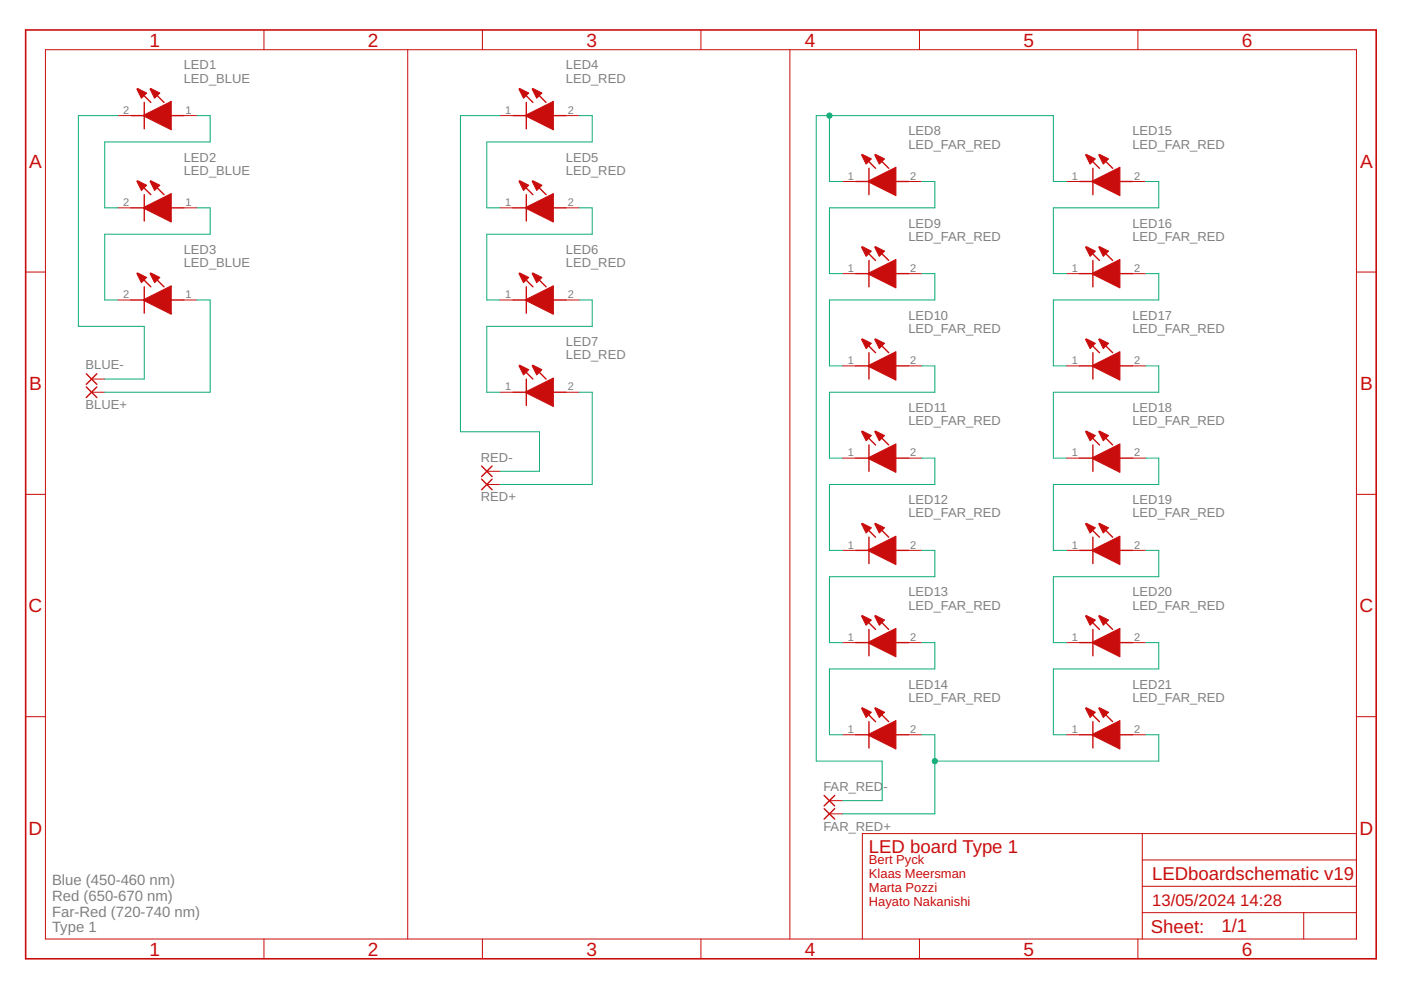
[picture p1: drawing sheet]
<?xml version="1.0" encoding="utf-8"?>
<!DOCTYPE eagle SYSTEM "eagle.dtd">
<eagle version="9.7.0">
<drawing>
<settings>
<setting alwaysvectorfont="no"/>
<setting verticaltext="up"/>
</settings>
<grid distance="0.1" unitdist="inch" unit="inch" style="lines" multiple="1" display="no" altdistance="0.01" altunitdist="inch" altunit="inch"/>
<schematic xreflabel="%F%N/%S.%C%R" xrefpart="/%S.%C%R">
<libraries>
<library name="frames">
<symbols>
<symbol name="A4L-LOC">
<wire x1="256.54" y1="3.81" x2="256.54" y2="8.89" width="0.1016" layer="94"/>
<wire x1="256.54" y1="8.89" x2="256.54" y2="13.97" width="0.1016" layer="94"/>
<wire x1="256.54" y1="13.97" x2="256.54" y2="19.05" width="0.1016" layer="94"/>
<wire x1="256.54" y1="19.05" x2="256.54" y2="24.13" width="0.1016" layer="94"/>
<wire x1="161.29" y1="3.81" x2="161.29" y2="24.13" width="0.1016" layer="94"/>
<wire x1="161.29" y1="24.13" x2="215.265" y2="24.13" width="0.1016" layer="94"/>
<wire x1="215.265" y1="24.13" x2="256.54" y2="24.13" width="0.1016" layer="94"/>
<wire x1="246.38" y1="3.81" x2="246.38" y2="8.89" width="0.1016" layer="94"/>
<wire x1="246.38" y1="8.89" x2="256.54" y2="8.89" width="0.1016" layer="94"/>
<wire x1="246.38" y1="8.89" x2="215.265" y2="8.89" width="0.1016" layer="94"/>
<wire x1="215.265" y1="8.89" x2="215.265" y2="3.81" width="0.1016" layer="94"/>
<wire x1="215.265" y1="8.89" x2="215.265" y2="13.97" width="0.1016" layer="94"/>
<wire x1="215.265" y1="13.97" x2="256.54" y2="13.97" width="0.1016" layer="94"/>
<wire x1="215.265" y1="13.97" x2="215.265" y2="19.05" width="0.1016" layer="94"/>
<wire x1="215.265" y1="19.05" x2="256.54" y2="19.05" width="0.1016" layer="94"/>
<wire x1="215.265" y1="19.05" x2="215.265" y2="24.13" width="0.1016" layer="94"/>
<text x="217.17" y="15.24" size="2.54" layer="94">&gt;DRAWING_NAME</text>
<text x="217.17" y="10.16" size="2.286" layer="94">&gt;LAST_DATE_TIME</text>
<text x="230.505" y="5.08" size="2.54" layer="94">&gt;SHEET</text>
<text x="216.916" y="4.953" size="2.54" layer="94">Sheet:</text>
<frame x1="0" y1="0" x2="260.35" y2="179.07" columns="6" rows="4" layer="94"/>
</symbol>
</symbols>
<devicesets>
<deviceset name="A4L-LOC" prefix="FRAME" uservalue="yes">
<gates>
<gate name="G$1" symbol="A4L-LOC" x="0" y="0"/>
</gates>
<devices>
<device name="">
<technologies>
<technology name=""/>
</technologies>
</device>
</devices>
</deviceset>
</devicesets>
</library>
<library name="LibraryLEDs">
<symbols>
<symbol name="LED_BLUE">
<wire x1="5.08" y1="2.54" x2="5.08" y2="-2.54" width="0.254" layer="94"/>
<wire x1="6.35" y1="2.54" x2="3.81" y2="5.08" width="0.254" layer="94"/>
<wire x1="8.89" y1="2.54" x2="6.35" y2="5.08" width="0.254" layer="94"/>
<wire x1="2.54" y1="0" x2="5.08" y2="0" width="0.254" layer="94"/>
<wire x1="10.16" y1="0" x2="12.7" y2="0" width="0.254" layer="94"/>
<text x="12.7" y="8.89" size="1.778" layer="95">&gt;NAME</text>
<text x="12.7" y="6.35" size="1.778" layer="96">LED_BLUE</text>
<pin name="K" x="0" y="0" visible="pad" length="short"/>
<pin name="A" x="15.24" y="0" visible="pad" length="short" rot="R180"/>
<polygonshape layer="94">
<polygonoutlineobjects>
<vertex x="10.287" y="2.745490625"/>
<vertex x="4.953" y="0.078490625"/>
<vertex x="4.953" y="-0.078490625"/>
<vertex x="10.287" y="-2.745490625"/>
</polygonoutlineobjects>
<polygonoutlinesegments>
<vertex x="10.287" y="2.745490625"/>
<vertex x="4.953" y="0.078490625"/>
<vertex x="4.953" y="-0.078490625"/>
<vertex x="10.287" y="-2.745490625"/>
<vertex x="10.287" y="2.745490625"/>
</polygonoutlinesegments>
</polygonshape>
<polygonshape layer="94">
<polygonoutlineobjects>
<vertex x="5.548396875" y="4.352790625"/>
<vertex x="3.784925" y="5.234528125"/>
<vertex x="3.655471875" y="5.105075"/>
<vertex x="4.537209375" y="3.341603125"/>
</polygonoutlineobjects>
<polygonoutlinesegments>
<vertex x="5.548396875" y="4.352790625"/>
<vertex x="3.784925" y="5.234528125"/>
<vertex x="3.655471875" y="5.105075"/>
<vertex x="4.537209375" y="3.341603125"/>
<vertex x="5.548396875" y="4.352790625"/>
</polygonoutlinesegments>
</polygonshape>
<polygonshape layer="94">
<polygonoutlineobjects>
<vertex x="8.088396875" y="4.352790625"/>
<vertex x="6.324925" y="5.234528125"/>
<vertex x="6.195471875" y="5.105075"/>
<vertex x="7.077209375" y="3.341603125"/>
</polygonoutlineobjects>
<polygonoutlinesegments>
<vertex x="8.088396875" y="4.352790625"/>
<vertex x="6.324925" y="5.234528125"/>
<vertex x="6.195471875" y="5.105075"/>
<vertex x="7.077209375" y="3.341603125"/>
<vertex x="8.088396875" y="4.352790625"/>
</polygonoutlinesegments>
</polygonshape>
</symbol>
<symbol name="LED_RED">
<wire x1="5.08" y1="2.54" x2="5.08" y2="-2.54" width="0.254" layer="94"/>
<wire x1="6.35" y1="2.54" x2="3.81" y2="5.08" width="0.254" layer="94"/>
<wire x1="8.89" y1="2.54" x2="6.35" y2="5.08" width="0.254" layer="94"/>
<wire x1="2.54" y1="0" x2="5.08" y2="0" width="0.254" layer="94"/>
<wire x1="10.16" y1="0" x2="12.7" y2="0" width="0.254" layer="94"/>
<text x="12.7" y="8.89" size="1.778" layer="95">&gt;NAME</text>
<text x="12.7" y="6.35" size="1.778" layer="96">LED_RED</text>
<pin name="K" x="0" y="0" visible="pad" length="short"/>
<pin name="A" x="15.24" y="0" visible="pad" length="short" rot="R180"/>
<polygonshape layer="94">
<polygonoutlineobjects>
<vertex x="10.287" y="2.745490625"/>
<vertex x="4.953" y="0.078490625"/>
<vertex x="4.953" y="-0.078490625"/>
<vertex x="10.287" y="-2.745490625"/>
</polygonoutlineobjects>
<polygonoutlinesegments>
<vertex x="10.287" y="2.745490625"/>
<vertex x="4.953" y="0.078490625"/>
<vertex x="4.953" y="-0.078490625"/>
<vertex x="10.287" y="-2.745490625"/>
<vertex x="10.287" y="2.745490625"/>
</polygonoutlinesegments>
</polygonshape>
<polygonshape layer="94">
<polygonoutlineobjects>
<vertex x="5.548396875" y="4.352790625"/>
<vertex x="3.784925" y="5.234528125"/>
<vertex x="3.655471875" y="5.105075"/>
<vertex x="4.537209375" y="3.341603125"/>
</polygonoutlineobjects>
<polygonoutlinesegments>
<vertex x="5.548396875" y="4.352790625"/>
<vertex x="3.784925" y="5.234528125"/>
<vertex x="3.655471875" y="5.105075"/>
<vertex x="4.537209375" y="3.341603125"/>
<vertex x="5.548396875" y="4.352790625"/>
</polygonoutlinesegments>
</polygonshape>
<polygonshape layer="94">
<polygonoutlineobjects>
<vertex x="8.088396875" y="4.352790625"/>
<vertex x="6.324925" y="5.234528125"/>
<vertex x="6.195471875" y="5.105075"/>
<vertex x="7.077209375" y="3.341603125"/>
</polygonoutlineobjects>
<polygonoutlinesegments>
<vertex x="8.088396875" y="4.352790625"/>
<vertex x="6.324925" y="5.234528125"/>
<vertex x="6.195471875" y="5.105075"/>
<vertex x="7.077209375" y="3.341603125"/>
<vertex x="8.088396875" y="4.352790625"/>
</polygonoutlinesegments>
</polygonshape>
</symbol>
<symbol name="LED_FAR_RED">
<wire x1="5.08" y1="2.54" x2="5.08" y2="-2.54" width="0.254" layer="94"/>
<wire x1="6.35" y1="2.54" x2="3.81" y2="5.08" width="0.254" layer="94"/>
<wire x1="8.89" y1="2.54" x2="6.35" y2="5.08" width="0.254" layer="94"/>
<wire x1="2.54" y1="0" x2="5.08" y2="0" width="0.254" layer="94"/>
<wire x1="10.16" y1="0" x2="12.7" y2="0" width="0.254" layer="94"/>
<text x="12.7" y="8.89" size="1.778" layer="95">&gt;NAME</text>
<text x="12.7" y="6.35" size="1.778" layer="96">LED_FAR_RED</text>
<pin name="K" x="0" y="0" visible="pad" length="short"/>
<pin name="A" x="15.24" y="0" visible="pad" length="short" rot="R180"/>
<polygonshape layer="94">
<polygonoutlineobjects>
<vertex x="10.287" y="2.745490625"/>
<vertex x="4.953" y="0.078490625"/>
<vertex x="4.953" y="-0.078490625"/>
<vertex x="10.287" y="-2.745490625"/>
</polygonoutlineobjects>
<polygonoutlinesegments>
<vertex x="10.287" y="2.745490625"/>
<vertex x="4.953" y="0.078490625"/>
<vertex x="4.953" y="-0.078490625"/>
<vertex x="10.287" y="-2.745490625"/>
<vertex x="10.287" y="2.745490625"/>
</polygonoutlinesegments>
</polygonshape>
<polygonshape layer="94">
<polygonoutlineobjects>
<vertex x="5.548396875" y="4.352790625"/>
<vertex x="3.784925" y="5.234528125"/>
<vertex x="3.655471875" y="5.105075"/>
<vertex x="4.537209375" y="3.341603125"/>
</polygonoutlineobjects>
<polygonoutlinesegments>
<vertex x="5.548396875" y="4.352790625"/>
<vertex x="3.784925" y="5.234528125"/>
<vertex x="3.655471875" y="5.105075"/>
<vertex x="4.537209375" y="3.341603125"/>
<vertex x="5.548396875" y="4.352790625"/>
</polygonoutlinesegments>
</polygonshape>
<polygonshape layer="94">
<polygonoutlineobjects>
<vertex x="8.088396875" y="4.352790625"/>
<vertex x="6.324925" y="5.234528125"/>
<vertex x="6.195471875" y="5.105075"/>
<vertex x="7.077209375" y="3.341603125"/>
</polygonoutlineobjects>
<polygonoutlinesegments>
<vertex x="8.088396875" y="4.352790625"/>
<vertex x="6.324925" y="5.234528125"/>
<vertex x="6.195471875" y="5.105075"/>
<vertex x="7.077209375" y="3.341603125"/>
<vertex x="8.088396875" y="4.352790625"/>
</polygonoutlinesegments>
</polygonshape>
</symbol>
<symbol name="SOLDERPAD">
<wire x1="-1.016" y1="1.016" x2="1.016" y2="-1.016" width="0.254" layer="94"/>
<wire x1="-1.016" y1="-1.016" x2="1.016" y2="1.016" width="0.254" layer="94"/>
<text x="-1.143" y="1.8542" size="1.778" layer="95">&gt;NAME</text>
<text x="-1.143" y="-3.302" size="1.778" layer="96">&gt;VALUE</text>
<pin name="P" x="2.54" y="0" visible="off" length="short" direction="pas" rot="R180"/>
</symbol>
</symbols>
<devicesets>
<deviceset name="LED_BLUE" prefix="LED">
<gates>
<gate name="G$1" symbol="LED_BLUE" x="0" y="0"/>
</gates>
<devices>
<device name="" package="LED_BLUE">
<connects>
<connect gate="G$1" pin="A" pad="1"/>
<connect gate="G$1" pin="K" pad="2"/>
</connects>
<technologies>
<technology name="">
<attribute name="DESCRIPTION" value="Mid-Power LEDs - Single Colour 2835 Mid-Power ColorRoyal Blue 440-460nm" constant="no"/>
<attribute name="HEIGHT" value="0.8mm" constant="no"/>
<attribute name="MANUFACTURER_NAME" value="Wolfspeed" constant="no"/>
<attribute name="MANUFACTURER_PART_NUMBER" value="JE2835ARY-N-0002A0000-N0000001" constant="no"/>
<attribute name="MOUSER_PART_NUMBER" value="941-JE2835ARYN02AN" constant="no"/>
<attribute name="MOUSER_PRICE-STOCK" value="https://www.mouser.co.uk/ProductDetail/Cree-LED/JE2835ARY-N-0002A0000-N0000001?qs=tlsG%2FOw5FFjsuj%2F2f9X0HQ%3D%3D" constant="no"/>
</technology>
</technologies>
</device>
</devices>
</deviceset>
<deviceset name="LED_RED" prefix="LED">
<gates>
<gate name="G$1" symbol="LED_RED" x="0" y="0"/>
</gates>
<devices>
<device name="" package="LED_RED">
<connects>
<connect gate="G$1" pin="A" pad="2"/>
<connect gate="G$1" pin="K" pad="1"/>
</connects>
<technologies>
<technology name="">
<attribute name="DESCRIPTION" value="Mid-Power LEDs - Single Colour 2835 Mid-Power ColorPhoto Red 650-670nm" constant="no"/>
<attribute name="HEIGHT" value="0.8mm" constant="no"/>
<attribute name="MANUFACTURER_NAME" value="CREE LED" constant="no"/>
<attribute name="MANUFACTURER_PART_NUMBER" value="JE2835AHR-N-0001A0000-N0000001" constant="no"/>
<attribute name="MOUSER_PART_NUMBER" value="941-JE2835AHRN01AN" constant="no"/>
<attribute name="MOUSER_PRICE-STOCK" value="https://www.mouser.co.uk/ProductDetail/Cree-LED/JE2835AHR-N-0001A0000-N0000001?qs=tlsG%2FOw5FFjj3bMznpJhRA%3D%3D" constant="no"/>
</technology>
</technologies>
</device>
</devices>
</deviceset>
<deviceset name="LED_FAR_RED" prefix="LED">
<gates>
<gate name="G$1" symbol="LED_FAR_RED" x="0" y="0"/>
</gates>
<devices>
<device name="" package="LED_FAR_RED">
<connects>
<connect gate="G$1" pin="A" pad="2"/>
<connect gate="G$1" pin="K" pad="1"/>
</connects>
<technologies>
<technology name="">
<attribute name="DESCRIPTION" value="High Power LEDs - Single Color 2835 Mid-Power ColorFar Red 720-740nm" constant="no"/>
<attribute name="HEIGHT" value="mm" constant="no"/>
<attribute name="MANUFACTURER_NAME" value="CREE LED" constant="no"/>
<attribute name="MANUFACTURER_PART_NUMBER" value="JE2835AFR-N-0001A0000-N0000001" constant="no"/>
<attribute name="MOUSER_PART_NUMBER" value="941-JE2835AFRN01AN" constant="no"/>
<attribute name="MOUSER_PRICE-STOCK" value="https://www.mouser.co.uk/ProductDetail/Cree-LED/JE2835AFR-N-0001A0000-N0000001?qs=tlsG%2FOw5FFhxeS5Ond46kw%3D%3D" constant="no"/>
</technology>
</technologies>
</device>
</devices>
</deviceset>
<deviceset name="TEXTINFO">
<gates>
</gates>
<devices>
<device name="">
<technologies>
<technology name=""/>
</technologies>
</device>
</devices>
</deviceset>
<deviceset name="SOLDERPAD" prefix="PAD" uservalue="yes">
<gates>
<gate name="1" symbol="SOLDERPAD" x="0" y="0"/>
</gates>
<devices>
<device name="" package="SOLDERPAD">
<connects>
<connect gate="1" pin="P" pad="1"/>
</connects>
<package3dinstances>
<package3dinstance package3d_urn="urn:adsk.eagle:package:30841/1"/>
</package3dinstances>
<technologies>
<technology name="">
<attribute name="POPULARITY" value="21" constant="no"/>
</technology>
</technologies>
</device>
</devices>
</deviceset>
</devicesets>
</library>
</libraries>
<attributes>
</attributes>
<variantdefs>
</variantdefs>
<classes>
<class number="0" name="default" width="0" drill="0">
</class>
</classes>
<parts>
<part name="FRAME1" library="frames" deviceset="A4L-LOC" device=""/>
<part name="LED1" library="LibraryLEDs" deviceset="LED_BLUE" device="" value="LED_BLUE"/>
<part name="LED2" library="LibraryLEDs" deviceset="LED_BLUE" device="" value="LED_BLUE"/>
<part name="LED3" library="LibraryLEDs" deviceset="LED_BLUE" device="" value="LED_BLUE"/>
<part name="LED4" library="LibraryLEDs" deviceset="LED_RED" device="" value="LED_RED"/>
<part name="LED5" library="LibraryLEDs" deviceset="LED_RED" device="" value="LED_RED"/>
<part name="LED6" library="LibraryLEDs" deviceset="LED_RED" device="" value="LED_RED"/>
<part name="LED7" library="LibraryLEDs" deviceset="LED_RED" device="" value="LED_RED"/>
<part name="LED8" library="LibraryLEDs" deviceset="LED_FAR_RED" device="" value="LED_FAR_RED"/>
<part name="LED15" library="LibraryLEDs" deviceset="LED_FAR_RED" device="" value="LED_FAR_RED"/>
<part name="LED9" library="LibraryLEDs" deviceset="LED_FAR_RED" device="" value="LED_FAR_RED"/>
<part name="LED16" library="LibraryLEDs" deviceset="LED_FAR_RED" device="" value="LED_FAR_RED"/>
<part name="LED10" library="LibraryLEDs" deviceset="LED_FAR_RED" device="" value="LED_FAR_RED"/>
<part name="LED17" library="LibraryLEDs" deviceset="LED_FAR_RED" device="" value="LED_FAR_RED"/>
<part name="LED11" library="LibraryLEDs" deviceset="LED_FAR_RED" device="" value="LED_FAR_RED"/>
<part name="LED18" library="LibraryLEDs" deviceset="LED_FAR_RED" device="" value="LED_FAR_RED"/>
<part name="LED12" library="LibraryLEDs" deviceset="LED_FAR_RED" device="" value="LED_FAR_RED"/>
<part name="LED19" library="LibraryLEDs" deviceset="LED_FAR_RED" device="" value="LED_FAR_RED"/>
<part name="LED13" library="LibraryLEDs" deviceset="LED_FAR_RED" device="" value="LED_FAR_RED"/>
<part name="LED20" library="LibraryLEDs" deviceset="LED_FAR_RED" device="" value="LED_FAR_RED"/>
<part name="LED14" library="LibraryLEDs" deviceset="LED_FAR_RED" device="" value="LED_FAR_RED"/>
<part name="LED21" library="LibraryLEDs" deviceset="LED_FAR_RED" device="" value="LED_FAR_RED"/>
<part name="BLUE-" library="LibraryLEDs" deviceset="SOLDERPAD" device="" package3d_urn="urn:adsk.eagle:package:30841/1"/>
<part name="BLUE+" library="LibraryLEDs" deviceset="SOLDERPAD" device="" package3d_urn="urn:adsk.eagle:package:30841/1"/>
<part name="RED-" library="LibraryLEDs" deviceset="SOLDERPAD" device="" package3d_urn="urn:adsk.eagle:package:30841/1"/>
<part name="RED+" library="LibraryLEDs" deviceset="SOLDERPAD" device="" package3d_urn="urn:adsk.eagle:package:30841/1"/>
<part name="FAR_RED-" library="LibraryLEDs" deviceset="SOLDERPAD" device="" package3d_urn="urn:adsk.eagle:package:30841/1"/>
<part name="FAR_RED+" library="LibraryLEDs" deviceset="SOLDERPAD" device="" package3d_urn="urn:adsk.eagle:package:30841/1"/>
</parts>
<sheets>
<sheet>
<plain>
<wire x1="73.66" y1="175.26" x2="73.66" y2="3.81263125" width="0.1524" layer="94"/>
<wire x1="147.32" y1="175.26" x2="147.32" y2="3.81263125" width="0.1524" layer="94"/>
<text x="162.56" y="20.32" size="2.54" layer="94">LED board Type 1</text>
<text x="162.56" y="10.16" size="1.778" layer="94">Bert Pyck
Klaas Meersman
Marta Pozzi
Hayato Nakanishi</text>
<text x="5.08" y="5.08" size="2.032" layer="97">Blue (450-460 nm)
Red (650-670 nm)
Far-Red (720-740 nm)
Type 1</text>
</plain>
<instances>
<instance part="FRAME1" gate="G$1" x="0" y="0" smashed="yes">
<attribute name="DRAWING_NAME" x="217.17" y="15.24" size="2.54" layer="94"/>
<attribute name="LAST_DATE_TIME" x="217.17" y="10.16" size="2.286" layer="94"/>
<attribute name="SHEET" x="230.505" y="5.08" size="2.54" layer="94"/>
</instance>
<instance part="LED1" gate="G$1" x="17.78" y="162.56" smashed="yes">
<attribute name="NAME" x="30.48" y="171.45" size="1.778" layer="95"/>
</instance>
<instance part="LED2" gate="G$1" x="17.78" y="144.78" smashed="yes">
<attribute name="NAME" x="30.48" y="153.67" size="1.778" layer="95"/>
</instance>
<instance part="LED3" gate="G$1" x="17.78" y="127" smashed="yes">
<attribute name="NAME" x="30.48" y="135.89" size="1.778" layer="95"/>
</instance>
<instance part="LED4" gate="G$1" x="91.44" y="162.56" smashed="yes">
<attribute name="NAME" x="104.14" y="171.45" size="1.778" layer="95"/>
</instance>
<instance part="LED5" gate="G$1" x="91.44" y="144.78" smashed="yes">
<attribute name="NAME" x="104.14" y="153.67" size="1.778" layer="95"/>
</instance>
<instance part="LED6" gate="G$1" x="91.44" y="127" smashed="yes">
<attribute name="NAME" x="104.14" y="135.89" size="1.778" layer="95"/>
</instance>
<instance part="LED7" gate="G$1" x="91.44" y="109.22" smashed="yes">
<attribute name="NAME" x="104.14" y="118.11" size="1.778" layer="95"/>
</instance>
<instance part="LED8" gate="G$1" x="157.48" y="149.86" smashed="yes">
<attribute name="NAME" x="170.18" y="158.75" size="1.778" layer="95"/>
</instance>
<instance part="LED15" gate="G$1" x="200.66" y="149.86" smashed="yes">
<attribute name="NAME" x="213.36" y="158.75" size="1.778" layer="95"/>
</instance>
<instance part="LED9" gate="G$1" x="157.48" y="132.08" smashed="yes">
<attribute name="NAME" x="170.18" y="140.97" size="1.778" layer="95"/>
</instance>
<instance part="LED16" gate="G$1" x="200.66" y="132.08" smashed="yes">
<attribute name="NAME" x="213.36" y="140.97" size="1.778" layer="95"/>
</instance>
<instance part="LED10" gate="G$1" x="157.48" y="114.3" smashed="yes">
<attribute name="NAME" x="170.18" y="123.19" size="1.778" layer="95"/>
</instance>
<instance part="LED17" gate="G$1" x="200.66" y="114.3" smashed="yes">
<attribute name="NAME" x="213.36" y="123.19" size="1.778" layer="95"/>
</instance>
<instance part="LED11" gate="G$1" x="157.48" y="96.52" smashed="yes">
<attribute name="NAME" x="170.18" y="105.41" size="1.778" layer="95"/>
</instance>
<instance part="LED18" gate="G$1" x="200.66" y="96.52" smashed="yes">
<attribute name="NAME" x="213.36" y="105.41" size="1.778" layer="95"/>
</instance>
<instance part="LED12" gate="G$1" x="157.48" y="78.74" smashed="yes">
<attribute name="NAME" x="170.18" y="87.63" size="1.778" layer="95"/>
</instance>
<instance part="LED19" gate="G$1" x="200.66" y="78.74" smashed="yes">
<attribute name="NAME" x="213.36" y="87.63" size="1.778" layer="95"/>
</instance>
<instance part="LED13" gate="G$1" x="157.48" y="60.96" smashed="yes">
<attribute name="NAME" x="170.18" y="69.85" size="1.778" layer="95"/>
</instance>
<instance part="LED20" gate="G$1" x="200.66" y="60.96" smashed="yes">
<attribute name="NAME" x="213.36" y="69.85" size="1.778" layer="95"/>
</instance>
<instance part="LED14" gate="G$1" x="157.48" y="43.18" smashed="yes">
<attribute name="NAME" x="170.18" y="52.07" size="1.778" layer="95"/>
</instance>
<instance part="LED21" gate="G$1" x="200.66" y="43.18" smashed="yes">
<attribute name="NAME" x="213.36" y="52.07" size="1.778" layer="95"/>
</instance>
<instance part="BLUE-" gate="1" x="12.7" y="111.76" smashed="yes">
<attribute name="NAME" x="11.557" y="113.6142" size="1.778" layer="95"/>
<attribute name="VALUE" x="11.557" y="108.458" size="1.778" layer="96"/>
</instance>
<instance part="BLUE+" gate="1" x="12.7" y="109.22" smashed="yes">
<attribute name="NAME" x="11.557" y="105.9942" size="1.778" layer="95"/>
<attribute name="VALUE" x="11.557" y="105.918" size="1.778" layer="96"/>
</instance>
<instance part="RED-" gate="1" x="88.9" y="93.98" smashed="yes">
<attribute name="NAME" x="87.757" y="95.8342" size="1.778" layer="95"/>
<attribute name="VALUE" x="87.757" y="90.678" size="1.778" layer="96"/>
</instance>
<instance part="RED+" gate="1" x="88.9" y="91.44" smashed="yes">
<attribute name="NAME" x="87.757" y="88.2142" size="1.778" layer="95"/>
<attribute name="VALUE" x="87.757" y="88.138" size="1.778" layer="96"/>
</instance>
<instance part="FAR_RED-" gate="1" x="154.94" y="30.48" smashed="yes">
<attribute name="NAME" x="153.797" y="32.3342" size="1.778" layer="95"/>
<attribute name="VALUE" x="153.797" y="27.178" size="1.778" layer="96"/>
</instance>
<instance part="FAR_RED+" gate="1" x="154.94" y="27.94" smashed="yes">
<attribute name="NAME" x="153.797" y="24.7142" size="1.778" layer="95"/>
<attribute name="VALUE" x="153.797" y="24.638" size="1.778" layer="96"/>
</instance>
</instances>
<busses>
</busses>
<nets>
<net name="N$1" class="0">
<segment>
<wire x1="35.56" y1="127" x2="33.02" y2="127" width="0.1524" layer="91"/>
<pinref part="LED3" gate="G$1" pin="A"/>
<wire x1="35.56" y1="127" x2="35.56" y2="109.22" width="0.1524" layer="91"/>
<wire x1="35.56" y1="109.22" x2="15.24" y2="109.22" width="0.1524" layer="91"/>
<pinref part="BLUE+" gate="1" pin="P"/>
</segment>
</net>
<net name="N$2" class="0">
<segment>
<wire x1="17.78" y1="127" x2="15.24" y2="127" width="0.1524" layer="91"/>
<wire x1="15.24" y1="127" x2="15.24" y2="139.7" width="0.1524" layer="91"/>
<wire x1="15.24" y1="139.7" x2="35.56" y2="139.7" width="0.1524" layer="91"/>
<wire x1="35.56" y1="139.7" x2="35.56" y2="144.78" width="0.1524" layer="91"/>
<wire x1="35.56" y1="144.78" x2="33.02" y2="144.78" width="0.1524" layer="91"/>
<pinref part="LED2" gate="G$1" pin="A"/>
<pinref part="LED3" gate="G$1" pin="K"/>
</segment>
</net>
<net name="N$3" class="0">
<segment>
<wire x1="17.78" y1="144.78" x2="15.24" y2="144.78" width="0.1524" layer="91"/>
<wire x1="15.24" y1="144.78" x2="15.24" y2="157.48" width="0.1524" layer="91"/>
<wire x1="15.24" y1="157.48" x2="35.56" y2="157.48" width="0.1524" layer="91"/>
<wire x1="35.56" y1="157.48" x2="35.56" y2="162.56" width="0.1524" layer="91"/>
<wire x1="35.56" y1="162.56" x2="33.02" y2="162.56" width="0.1524" layer="91"/>
<pinref part="LED1" gate="G$1" pin="A"/>
<pinref part="LED2" gate="G$1" pin="K"/>
</segment>
</net>
<net name="N$6" class="0">
<segment>
<wire x1="91.44" y1="109.22" x2="88.9" y2="109.22" width="0.1524" layer="91"/>
<wire x1="88.9" y1="109.22" x2="88.9" y2="121.92" width="0.1524" layer="91"/>
<wire x1="88.9" y1="121.92" x2="109.22" y2="121.92" width="0.1524" layer="91"/>
<wire x1="109.22" y1="121.92" x2="109.22" y2="127" width="0.1524" layer="91"/>
<wire x1="109.22" y1="127" x2="106.68" y2="127" width="0.1524" layer="91"/>
<pinref part="LED6" gate="G$1" pin="A"/>
<pinref part="LED7" gate="G$1" pin="K"/>
</segment>
</net>
<net name="N$7" class="0">
<segment>
<wire x1="91.44" y1="127" x2="88.9" y2="127" width="0.1524" layer="91"/>
<wire x1="88.9" y1="127" x2="88.9" y2="139.7" width="0.1524" layer="91"/>
<wire x1="88.9" y1="139.7" x2="109.22" y2="139.7" width="0.1524" layer="91"/>
<wire x1="109.22" y1="139.7" x2="109.22" y2="144.78" width="0.1524" layer="91"/>
<wire x1="109.22" y1="144.78" x2="106.68" y2="144.78" width="0.1524" layer="91"/>
<pinref part="LED5" gate="G$1" pin="A"/>
<pinref part="LED6" gate="G$1" pin="K"/>
</segment>
</net>
<net name="N$8" class="0">
<segment>
<wire x1="91.44" y1="144.78" x2="88.9" y2="144.78" width="0.1524" layer="91"/>
<wire x1="88.9" y1="144.78" x2="88.9" y2="157.48" width="0.1524" layer="91"/>
<wire x1="88.9" y1="157.48" x2="109.22" y2="157.48" width="0.1524" layer="91"/>
<wire x1="109.22" y1="157.48" x2="109.22" y2="162.56" width="0.1524" layer="91"/>
<wire x1="109.22" y1="162.56" x2="106.68" y2="162.56" width="0.1524" layer="91"/>
<pinref part="LED4" gate="G$1" pin="A"/>
<pinref part="LED5" gate="G$1" pin="K"/>
</segment>
</net>
<net name="N$10" class="0">
<segment>
<wire x1="175.26" y1="38.1" x2="218.44" y2="38.1" width="0.1524" layer="91"/>
<wire x1="218.44" y1="38.1" x2="218.44" y2="43.18" width="0.1524" layer="91"/>
<wire x1="218.44" y1="43.18" x2="215.9" y2="43.18" width="0.1524" layer="91"/>
<wire x1="172.72" y1="43.18" x2="175.26" y2="43.18" width="0.1524" layer="91"/>
<wire x1="175.26" y1="43.18" x2="175.26" y2="38.1" width="0.1524" layer="91"/>
<pinref part="LED14" gate="G$1" pin="A"/>
<pinref part="LED21" gate="G$1" pin="A"/>
<wire x1="157.48" y1="27.94" x2="175.26" y2="27.94" width="0.1524" layer="91"/>
<wire x1="175.26" y1="27.94" x2="175.26" y2="38.1" width="0.1524" layer="91"/>
<junction x="175.26" y="38.1"/>
<pinref part="FAR_RED+" gate="1" pin="P"/>
</segment>
</net>
<net name="N$11" class="0">
<segment>
<wire x1="157.48" y1="43.18" x2="154.94" y2="43.18" width="0.1524" layer="91"/>
<wire x1="154.94" y1="43.18" x2="154.94" y2="55.88" width="0.1524" layer="91"/>
<wire x1="154.94" y1="55.88" x2="175.26" y2="55.88" width="0.1524" layer="91"/>
<wire x1="175.26" y1="55.88" x2="175.26" y2="60.96" width="0.1524" layer="91"/>
<wire x1="175.26" y1="60.96" x2="172.72" y2="60.96" width="0.1524" layer="91"/>
<pinref part="LED13" gate="G$1" pin="A"/>
<pinref part="LED14" gate="G$1" pin="K"/>
</segment>
</net>
<net name="N$12" class="0">
<segment>
<wire x1="157.48" y1="60.96" x2="154.94" y2="60.96" width="0.1524" layer="91"/>
<wire x1="154.94" y1="60.96" x2="154.94" y2="73.66" width="0.1524" layer="91"/>
<wire x1="154.94" y1="73.66" x2="175.26" y2="73.66" width="0.1524" layer="91"/>
<wire x1="175.26" y1="73.66" x2="175.26" y2="78.74" width="0.1524" layer="91"/>
<wire x1="175.26" y1="78.74" x2="172.72" y2="78.74" width="0.1524" layer="91"/>
<pinref part="LED12" gate="G$1" pin="A"/>
<pinref part="LED13" gate="G$1" pin="K"/>
</segment>
</net>
<net name="N$13" class="0">
<segment>
<wire x1="157.48" y1="78.74" x2="154.94" y2="78.74" width="0.1524" layer="91"/>
<wire x1="154.94" y1="78.74" x2="154.94" y2="91.44" width="0.1524" layer="91"/>
<wire x1="154.94" y1="91.44" x2="175.26" y2="91.44" width="0.1524" layer="91"/>
<wire x1="175.26" y1="91.44" x2="175.26" y2="96.52" width="0.1524" layer="91"/>
<wire x1="175.26" y1="96.52" x2="172.72" y2="96.52" width="0.1524" layer="91"/>
<pinref part="LED11" gate="G$1" pin="A"/>
<pinref part="LED12" gate="G$1" pin="K"/>
</segment>
</net>
<net name="N$14" class="0">
<segment>
<wire x1="157.48" y1="96.52" x2="154.94" y2="96.52" width="0.1524" layer="91"/>
<wire x1="154.94" y1="96.52" x2="154.94" y2="109.22" width="0.1524" layer="91"/>
<wire x1="154.94" y1="109.22" x2="175.26" y2="109.22" width="0.1524" layer="91"/>
<wire x1="175.26" y1="109.22" x2="175.26" y2="114.3" width="0.1524" layer="91"/>
<wire x1="175.26" y1="114.3" x2="172.72" y2="114.3" width="0.1524" layer="91"/>
<pinref part="LED10" gate="G$1" pin="A"/>
<pinref part="LED11" gate="G$1" pin="K"/>
</segment>
</net>
<net name="N$15" class="0">
<segment>
<wire x1="157.48" y1="114.3" x2="154.94" y2="114.3" width="0.1524" layer="91"/>
<wire x1="154.94" y1="114.3" x2="154.94" y2="127" width="0.1524" layer="91"/>
<wire x1="154.94" y1="127" x2="175.26" y2="127" width="0.1524" layer="91"/>
<wire x1="175.26" y1="127" x2="175.26" y2="132.08" width="0.1524" layer="91"/>
<wire x1="175.26" y1="132.08" x2="172.72" y2="132.08" width="0.1524" layer="91"/>
<pinref part="LED9" gate="G$1" pin="A"/>
<pinref part="LED10" gate="G$1" pin="K"/>
</segment>
</net>
<net name="N$16" class="0">
<segment>
<wire x1="157.48" y1="132.08" x2="154.94" y2="132.08" width="0.1524" layer="91"/>
<wire x1="154.94" y1="132.08" x2="154.94" y2="144.78" width="0.1524" layer="91"/>
<wire x1="154.94" y1="144.78" x2="175.26" y2="144.78" width="0.1524" layer="91"/>
<wire x1="175.26" y1="144.78" x2="175.26" y2="149.86" width="0.1524" layer="91"/>
<wire x1="175.26" y1="149.86" x2="172.72" y2="149.86" width="0.1524" layer="91"/>
<pinref part="LED8" gate="G$1" pin="A"/>
<pinref part="LED9" gate="G$1" pin="K"/>
</segment>
</net>
<net name="N$17" class="0">
<segment>
<wire x1="157.48" y1="149.86" x2="154.94" y2="149.86" width="0.1524" layer="91"/>
<wire x1="154.94" y1="149.86" x2="154.94" y2="162.56" width="0.1524" layer="91"/>
<wire x1="200.66" y1="149.86" x2="198.12" y2="149.86" width="0.1524" layer="91"/>
<wire x1="198.12" y1="149.86" x2="198.12" y2="162.56" width="0.1524" layer="91"/>
<wire x1="198.12" y1="162.56" x2="154.94" y2="162.56" width="0.1524" layer="91"/>
<pinref part="LED8" gate="G$1" pin="K"/>
<pinref part="LED15" gate="G$1" pin="K"/>
<wire x1="157.48" y1="30.48" x2="165.1" y2="30.48" width="0.1524" layer="91"/>
<wire x1="165.1" y1="30.48" x2="165.1" y2="38.1" width="0.1524" layer="91"/>
<wire x1="165.1" y1="38.1" x2="152.4" y2="38.1" width="0.1524" layer="91"/>
<wire x1="152.4" y1="38.1" x2="152.4" y2="162.56" width="0.1524" layer="91"/>
<wire x1="152.4" y1="162.56" x2="154.94" y2="162.56" width="0.1524" layer="91"/>
<junction x="154.94" y="162.56"/>
<pinref part="FAR_RED-" gate="1" pin="P"/>
</segment>
</net>
<net name="N$18" class="0">
<segment>
<wire x1="200.66" y1="43.18" x2="198.12" y2="43.18" width="0.1524" layer="91"/>
<wire x1="198.12" y1="43.18" x2="198.12" y2="55.88" width="0.1524" layer="91"/>
<wire x1="198.12" y1="55.88" x2="218.44" y2="55.88" width="0.1524" layer="91"/>
<wire x1="218.44" y1="55.88" x2="218.44" y2="60.96" width="0.1524" layer="91"/>
<wire x1="218.44" y1="60.96" x2="215.9" y2="60.96" width="0.1524" layer="91"/>
<pinref part="LED20" gate="G$1" pin="A"/>
<pinref part="LED21" gate="G$1" pin="K"/>
</segment>
</net>
<net name="N$19" class="0">
<segment>
<wire x1="200.66" y1="60.96" x2="198.12" y2="60.96" width="0.1524" layer="91"/>
<wire x1="198.12" y1="60.96" x2="198.12" y2="73.66" width="0.1524" layer="91"/>
<wire x1="198.12" y1="73.66" x2="218.44" y2="73.66" width="0.1524" layer="91"/>
<wire x1="218.44" y1="73.66" x2="218.44" y2="78.74" width="0.1524" layer="91"/>
<wire x1="218.44" y1="78.74" x2="215.9" y2="78.74" width="0.1524" layer="91"/>
<pinref part="LED19" gate="G$1" pin="A"/>
<pinref part="LED20" gate="G$1" pin="K"/>
</segment>
</net>
<net name="N$20" class="0">
<segment>
<wire x1="200.66" y1="78.74" x2="198.12" y2="78.74" width="0.1524" layer="91"/>
<wire x1="198.12" y1="78.74" x2="198.12" y2="91.44" width="0.1524" layer="91"/>
<wire x1="198.12" y1="91.44" x2="218.44" y2="91.44" width="0.1524" layer="91"/>
<wire x1="218.44" y1="91.44" x2="218.44" y2="96.52" width="0.1524" layer="91"/>
<wire x1="218.44" y1="96.52" x2="215.9" y2="96.52" width="0.1524" layer="91"/>
<pinref part="LED18" gate="G$1" pin="A"/>
<pinref part="LED19" gate="G$1" pin="K"/>
</segment>
</net>
<net name="N$21" class="0">
<segment>
<wire x1="200.66" y1="96.52" x2="198.12" y2="96.52" width="0.1524" layer="91"/>
<wire x1="198.12" y1="96.52" x2="198.12" y2="109.22" width="0.1524" layer="91"/>
<wire x1="198.12" y1="109.22" x2="218.44" y2="109.22" width="0.1524" layer="91"/>
<wire x1="218.44" y1="109.22" x2="218.44" y2="114.3" width="0.1524" layer="91"/>
<wire x1="218.44" y1="114.3" x2="215.9" y2="114.3" width="0.1524" layer="91"/>
<pinref part="LED17" gate="G$1" pin="A"/>
<pinref part="LED18" gate="G$1" pin="K"/>
</segment>
</net>
<net name="N$22" class="0">
<segment>
<wire x1="200.66" y1="114.3" x2="198.12" y2="114.3" width="0.1524" layer="91"/>
<wire x1="198.12" y1="114.3" x2="198.12" y2="127" width="0.1524" layer="91"/>
<wire x1="198.12" y1="127" x2="218.44" y2="127" width="0.1524" layer="91"/>
<wire x1="218.44" y1="127" x2="218.44" y2="132.08" width="0.1524" layer="91"/>
<wire x1="218.44" y1="132.08" x2="215.9" y2="132.08" width="0.1524" layer="91"/>
<pinref part="LED16" gate="G$1" pin="A"/>
<pinref part="LED17" gate="G$1" pin="K"/>
</segment>
</net>
<net name="N$23" class="0">
<segment>
<wire x1="200.66" y1="132.08" x2="198.12" y2="132.08" width="0.1524" layer="91"/>
<wire x1="198.12" y1="132.08" x2="198.12" y2="144.78" width="0.1524" layer="91"/>
<wire x1="198.12" y1="144.78" x2="218.44" y2="144.78" width="0.1524" layer="91"/>
<wire x1="218.44" y1="144.78" x2="218.44" y2="149.86" width="0.1524" layer="91"/>
<wire x1="218.44" y1="149.86" x2="215.9" y2="149.86" width="0.1524" layer="91"/>
<pinref part="LED15" gate="G$1" pin="A"/>
<pinref part="LED16" gate="G$1" pin="K"/>
</segment>
</net>
<net name="N$4" class="0">
<segment>
<wire x1="15.24" y1="111.76" x2="22.86" y2="111.76" width="0.1524" layer="91"/>
<wire x1="22.86" y1="111.76" x2="22.86" y2="121.92" width="0.1524" layer="91"/>
<wire x1="22.86" y1="121.92" x2="10.16" y2="121.92" width="0.1524" layer="91"/>
<wire x1="10.16" y1="121.92" x2="10.16" y2="162.56" width="0.1524" layer="91"/>
<wire x1="10.16" y1="162.56" x2="17.78" y2="162.56" width="0.1524" layer="91"/>
<pinref part="LED1" gate="G$1" pin="K"/>
<pinref part="BLUE-" gate="1" pin="P"/>
</segment>
</net>
<net name="N$9" class="0">
<segment>
<pinref part="LED4" gate="G$1" pin="K"/>
<wire x1="91.44" y1="162.56" x2="83.82" y2="162.56" width="0.1524" layer="91"/>
<wire x1="83.82" y1="162.56" x2="83.82" y2="101.6" width="0.1524" layer="91"/>
<wire x1="83.82" y1="101.6" x2="99.06" y2="101.6" width="0.1524" layer="91"/>
<wire x1="99.06" y1="101.6" x2="99.06" y2="93.98" width="0.1524" layer="91"/>
<wire x1="99.06" y1="93.98" x2="91.44" y2="93.98" width="0.1524" layer="91"/>
<pinref part="RED-" gate="1" pin="P"/>
</segment>
</net>
<net name="N$5" class="0">
<segment>
<wire x1="91.44" y1="91.44" x2="109.22" y2="91.44" width="0.1524" layer="91"/>
<wire x1="109.22" y1="91.44" x2="109.22" y2="109.22" width="0.1524" layer="91"/>
<wire x1="109.22" y1="109.22" x2="106.68" y2="109.22" width="0.1524" layer="91"/>
<pinref part="LED7" gate="G$1" pin="A"/>
<pinref part="RED+" gate="1" pin="P"/>
</segment>
</net>
</nets>
</sheet>
</sheets>
</schematic>
</drawing>
<compatibility>
<note version="6.3" minversion="6.2.2" severity="warning">
Since Version 6.2.2 text objects can contain more than one line,
which will not be processed correctly with this version.
</note>
<note version="8.2" severity="warning">
Since Version 8.2, EAGLE supports online libraries. The ids
of those online libraries will not be understood (or retained)
with this version.
</note>
<note version="8.3" severity="warning">
Since Version 8.3, EAGLE supports URNs for individual library
assets (packages, symbols, and devices). The URNs of those assets
will not be understood (or retained) with this version.
</note>
<note version="8.3" severity="warning">
Since Version 8.3, EAGLE supports the association of 3D packages
with devices in libraries, schematics, and board files. Those 3D
packages will not be understood (or retained) with this version.
</note>
</compatibility>
</eagle>
